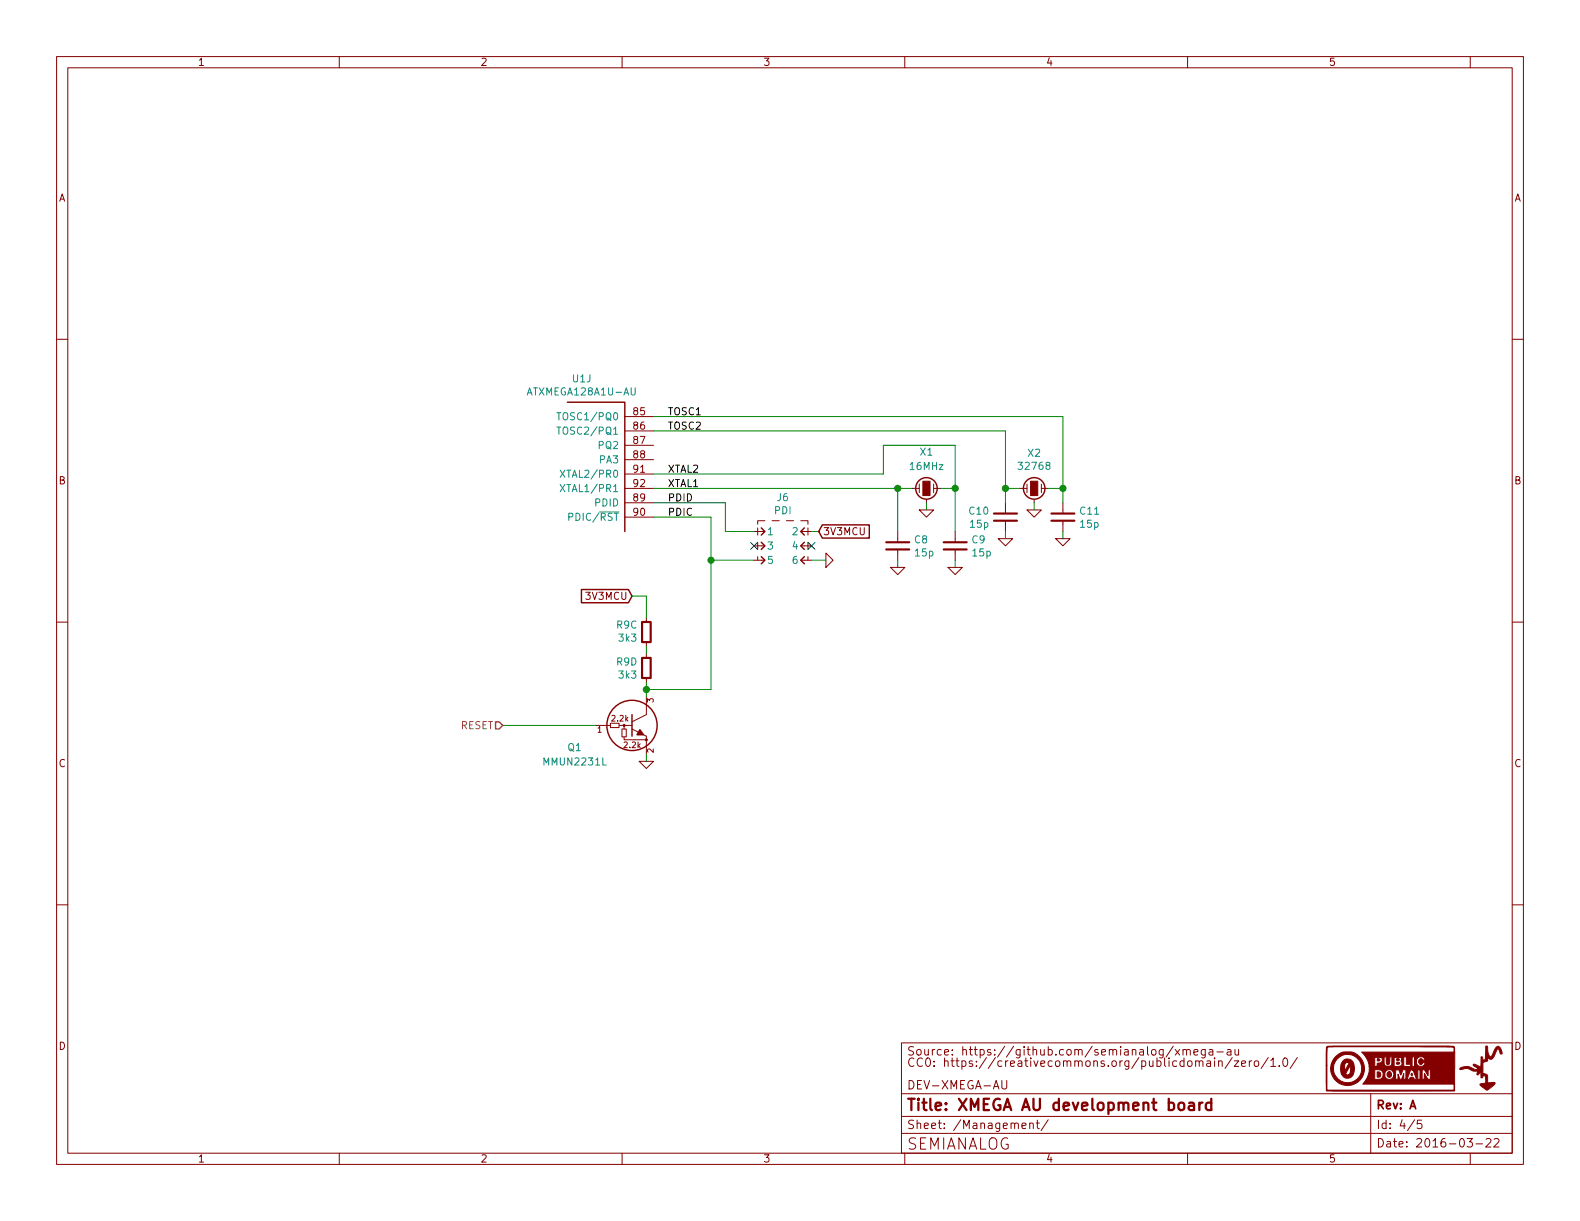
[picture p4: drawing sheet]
<svg xmlns="http://www.w3.org/2000/svg" width="279mm" height="216mm" viewBox="0 0 279 216" stroke-linecap="round" stroke-linejoin="round" font-family="sans-serif">
<g fill="none" stroke="#840000" stroke-width=".18">
<path d="M10 10h259.4v195.9h-259.4zM12 12h255.4v191.9h-255.4zM60 10v2M110 10v2M160 10v2M210 10v2M260 10v2M10 60h2M267.4 60h2M110.5 73.7h5.1M110.5 76.2h5.1M110.5 78.7h5.1"/>
<path d="M110.5 91.4h5.1M110.5 83.8h5.1M110.5 86.4h5.1M110.5 81.3h5.1M110.5 88.9h5.1M133.3 99.1h2M133.3 96.5h2M133.3 94h2M134 93.3v1.3M134 95.9v1.3M134 98.4v.7M135.3 92.1h-1.3v.6"/>
<path d="M136.5 92.1h1.3M139.1 92.1h1.2M141.6 92.1h1.3v.6M141.6 99.1h1.9M141.6 96.5h1.9M141.6 94h1.9M142.9 93.3v1.3M142.9 95.9v1.3M142.9 98.4v.7M146 97.8l1.3 1.3-1.3 1.2zM158.7 94v1.9M158.7 97.2v1.9"/>
<path d="M161.3 86.4h1.3M162.6 90.2h2.5l-1.3 1.2zM162.6 85.6v1.5M163.8 88.4v.5M165.1 86.4h1.3M165.1 85.6v1.5M168.9 94v1.9M168.9 97.2v1.9M176.5 95.3h2.6l-1.3 1.2zM177.8 88.9v1.9M177.8 92.1v1.9M180.3 86.4h1.3"/>
<path d="M181.6 90.2h2.5l-1.2 1.2zM181.6 85.6v1.5M182.9 88.4v.5M184.1 86.4h1.3M184.1 85.6v1.5M186.7 95.3h2.5l-1.2 1.2zM188 88.9v1.9M188 92.1v1.9M10 110h2M114.3 109.2v.8M114.3 113.5v.8M114.3 115.6v.7"/>
<path d="M114.3 119.9v.8M157.5 100.3h2.5l-1.3 1.3zM167.6 100.3h2.6l-1.3 1.3zM267.4 110h2M105.4 128.3h2.5M107.9 127.9h1.6v.8h-1.6zM109.5 128.3h2.3M110 128.9h.7v1.4h-.7zM110.4 130.3v.5h3.9M110.4 128.3v.6M111.8 128.9l2.5 1.3v1.9M113 134.6h2.6l-1.3 1.3z"/>
<path d="M114.3 124.5v1.9l-2.5 1.2M10 160h2M267.4 160h2M159.4 184.4h108v19.5h-108zM159.4 197.4h108M159.4 193.4h108M177.2 191.1v1.2l.2 .3h.3l.3-.3v-1.2M180.7 199.1l.7-.2v-.2l-.5-.1-.2 .2 .1 .7h.6M182.1 198.7l.2-.1 .4 .1v.9M182.1 198.6v1M183.2 198.6h.6M183.4 198.1v1.3l.4 .2"/>
<path d="M185.4 198l-1.3 1.9M207.5 185l-1.3 1.9M207.8 185.6l.8 1M208.6 185.6l-.8 1M209.2 185.7l.2-.1h.4v1M209.2 185.6v1M209.8 185.8a.36 .36 0 0 1 .4-.2 .36 .36 0 0 1 .3 .2v.8M211.1 186.1l.7-.2v-.3h-.4l-.3 .2 .1 .7h.6M213.1 185.6v1.3l-.2 .2-.4-.1M213.1 185.6h-.4l-.3 .3 .1 .5 .2 .2 .4-.1M213.8 185.6h.6l.1 1M214.5 185.9l-.5 .1-.2 .2 .2 .4 .5-.1"/>
<path d="M214.8 187.1v.1M214.8 187.6v1M215.2 186h1.1M215.5 187.7l.2-.1 .4 .1v.9M215.5 187.6v1M217 185.6h.6l.1 1M217.7 185.9l-.5 .1-.2 .2 .2 .4 .5-.1M217.9 187l-1.3 1.9M218.3 187.6h.7l-.7 1h.7M218.4 185.6l.1 .9 .3 .1 .2-.2M219 185.6v1M219.6 188.1l.7-.2-.1-.2-.4-.1-.2 .2v.7h.6"/>
<path d="M220.9 187.6v1M221.4 187.6l-.5 .3M221.9 187.7l.2-.1 .4 .1 .1 .6-.1 .2-.4 .1-.2-.2zM224.3 187l-1.3 1.9M224.7 187.5l.4-.4v1.5M224.7 188.6h.9M226.2 188.4v.2M227 187.2l.2-.1a.81 .81 0 0 1 .6 .6 .81 .81 0 0 1-.3 .8l-.1 .1a.79 .79 0 0 1-.4-1.4zM229.4 187l-1.3 1.9M242.4 193.4v10.5M250.2 198l-1.3 1.9M251.4 198.1h-.7l-.1 .7 .2-.1h.5l.2 .2-.1 .5-.2 .2-.6-.2"/>
<path d="M60 203.9v2M110 203.9v2M159.4 200.4h108M160 203.9v2M210 203.9v2M259.4 201.3h1l-.5 .6 .4 .1v.7l-.2 .1-.7-.1M260 203.9v2M261 202.3h1.2M262.8 201.5l.2-.2h.4l.3 .5-1 1h1M264.2 201.5l.2-.2h.4l.3 .5-1 1h1"/>
</g>
<path d="M210.3 195h.7l.2 1.3M211.2 195.4l-.7 .1a.39 .39 0 0 0-.3 .4 .39 .39 0 0 0 .3 .4l.7-.1M212.1 195v1.3M212.6 195a.45 .45 0 0 0-.5 .4M214.2 195a.68 .68 0 0 0-.9 .1l-.1 .3 .1 .7 .3 .2 .6-.1M214.2 194.3v2" fill="none" stroke="#840000" stroke-width=".41"/>
<g fill="#840000" stroke="#840000" stroke-width=".18">
<path d="M258.2 188.9a1.95 1.95 0 0 1 2.1-.1l.6 .4 .6-.2-.9-.6-.1-.1 .1-.1 1.2 .5 .1-1.8h.3v.6l.5-.1v-2.4l.3 .1a1.64 1.64 0 0 0 .7 1.8l.2-.3a2.76 2.76 0 0 1 1-1.6 1.41 1.41 0 0 1 .7 1.4l-.3-.1-.4-.9a2.41 2.41 0 0 0-.7 1.4l-.2 .3a.53 .53 0 0 1-.9-.1v.6l-.9 .3v1.9a.78 .78 0 0 1 .8 .3 .78 .78 0 0 1 .1 .8v.6h1.3a3.1 3.1 0 0 1-1.5 1.2l-1.2-.9 .1-.2 .9-.1v-1.2l-.5-.1v.3l-.3 .1v-1.2l-.5 .7-.2-.2 .2-.5h-.7a2.66 2.66 0 0 0-1.8-.4l-.7 .1-.1-.1z"/>
<path d="M234.6 185.1l.2-.1h.9h20.4h.9l.2 .2v7.7h-21.4l-1.3-.1v-4.4h.1v4.4h22.5v-1.1h-16.1l.6-.8 2.6-.1 .3-.5 .1-.3h.3a.8 .8 0 0 0 .7 .8 .8 .8 0 0 0 .9-.6h.3v.6l.4 .1v-1l.3 .9 .2 .1 .2-.1 .3-1v1.1l1-.1a.52 .52 0 0 1 .5-.3 .52 .52 0 0 1 .5 .4l.3-.1-.2-.5a1.64 1.64 0 0 0-.6-1.1h1v1.7h.4v-1.7h.4v1.7h.3l.1-1.1 .6 .9 .4 .2v-1.7h-.3l-.1 1-.6-1h-2.4l-.6 1.6h-.3v-1.6h-.5l-.4 .9-.3-.9h-.6v1h-.3a.82 .82 0 0 0-.7-1.1 .82 .82 0 0 0-.9 .9h-.3l-.2-.6-.3-.2-1-.1v1.8h-1.5a3.9 3.9 0 0 0 .5-2.3h4.9a.62 .62 0 0 0 .7-.1 .62 .62 0 0 0 .2-.7l-.1-.2v-.2a.37 .37 0 0 0-.3-.5h-1h1.7v1.7h1.3l-.1-.4h-.7v-1.3h1v1.7h.4v-.9h.4a.73 .73 0 0 0 .6 .9 .73 .73 0 0 0 .8-.7h-.2a.36 .36 0 0 1-.3 .3 .36 .36 0 0 1-.4-.1 .48 .48 0 0 1 0-.7 .48 .48 0 0 1 .7 .1h.2a.75 .75 0 0 0-.8-.6 .75 .75 0 0 0-.6 .8h-.4v-.8h-3.6v1.7h-3.2l.2-.1v-.5h.3a.6 .6 0 0 0 .7-.7 .6 .6 0 0 0-.9-.4h-.5h1.7v1a.72 .72 0 0 0 .9 .6 .72 .72 0 0 0 .4-1l.1-.6h-.4l-.1 1.1-.2 .2h-.2l-.1-.2-.1-1.1h-2v1.7h-1a4 4 0 0 0-1.3-2.6h16.3v-.6l-.1-.2-1.4-.1h-15.5a25.6 25.6 0 0 0-5.4 .1l-.1 3.2h-.1z"/>
<path d="M236.2 186.8a2.99 2.99 0 0 1 4.7 .7 2.99 2.99 0 0 1-1.9 4.3 2.99 2.99 0 0 1-3.7-2.8h.5a2.51 2.51 0 0 0 3.7 2.1 2.51 2.51 0 0 0 .3-4.3 2.51 2.51 0 0 0-4 1.7v.5h-.5a2.97 2.97 0 0 1 .9-2.2z"/>
<path d="M243.5 189.5a.49 .49 0 0 1 .7 .5 .49 .49 0 0 1-.7 .5z"/>
<path d="M245.4 189.6a.48 .48 0 0 1 .7 .2 .48 .48 0 0 1-.2 .6l-.1 .1a.54 .54 0 0 1-.5-.3 .54 .54 0 0 1 .1-.6z"/>
<path d="M249.6 189.8h.1l.1 .3h-.3z"/>
<path d="M243.6 187.2l.4 .1a.23 .23 0 0 1-.2 .3 .23 .23 0 0 1-.3-.2z"/>
<path d="M247 187.9h.5a.29 .29 0 0 1-.2 .3 .29 .29 0 0 1-.3-.2z"/>
<path d="M247 187.2h.3l.1 .3-.3 .1z"/>
<path d="M237.5 187.6a1.17 1.17 0 0 1 1.3-.2 1.17 1.17 0 0 1 .7 1.1v.5a1.4 1.4 0 0 1-1.5 1.7l-.5-.3-.3-.5h.7l.4 .2 .2-.1a1.57 1.57 0 0 0 .3-1.6l-.9 1.5h-.7l-.1-.9h.7v.4l.7-1.4a.47 .47 0 0 0-.6 0 .47 .47 0 0 0-.1 .5v.5h-.7a1.76 1.76 0 0 1 .4-1.4z"/>
<path d="M163.2 85.1h1.3v2.5h-1.3z"/>
<path d="M182.2 85.1h1.3v2.5h-1.3z"/>
<circle cx="110.4" cy="128.3" r=".18"/>
<circle cx="114.3" cy="130.8" r=".18"/>
</g>
<g fill="none" stroke="#840000" stroke-width=".25">
<path d="M100.3 71.1h10.2v22.9M134.6 98.4l.7 .7-.7 .6M134.6 95.9l.7 .6-.7 .7M134.6 93.3l.7 .7-.7 .6M142.2 98.4l-.6 .7 .6 .6M142.2 95.9l-.6 .6 .6 .7M142.2 93.3l-.6 .7 .6 .6M145.4 92.8h8.3v2.3h-8.3l-.6-1.1zM102.8 104.2h8.3l.7 1.2-.7 1.2h-8.3zM111.8 126.4v3.8"/>
<circle cx="163.8" cy="86.4" r="1.9"/>
<circle cx="182.9" cy="86.4" r="1.9"/>
<circle cx="111.8" cy="128.3" r="4.4"/>
</g>
<path d="M98.5 73h.7M98.5 75.5h.7M98.8 73v1.2M98.8 75.5v1.3M111.6 68.6v1l.2 .3h.3l.2-.3v-1M99.1 83.1l.8 1.3M99.1 85.7l.8 1.2M99.9 83.1l-.8 1.3M99.9 85.7l-.8 1.2M100.6 91.4l.6-.1v-.4l-.6-.1v1.2M106 90.5h3.5" fill="none" stroke="#008484" stroke-width=".18"/>
<path d="M132.7 95.9l1.3 1.2M134 95.9l-1.3 1.2M142.9 95.9l1.2 1.2M144.1 95.9l-1.2 1.2" fill="none" stroke="#000084" stroke-width=".18"/>
<path d="M156.7 97.2h4.1M156.7 95.9h4.1M166.9 97.2h4M166.9 95.9h4M175.8 92.1h4M175.8 90.8h4M185.9 92.1h4.1M185.9 90.8h4.1M113.5 110h1.6v3.5h-1.6zM113.5 116.3h1.6v3.6h-1.6z" fill="none" stroke="#840000" stroke-width=".38"/>
<path d="M113.2 129l.6 .9h-1.2z" fill="#840000" stroke="#840000" stroke-width=".25"/>
<g fill="none" stroke="#008400" stroke-width=".18">
<path d="M115.6 76.2h62.2v12.7M115.6 73.7h72.4v15.2M115.6 88.9h12.7v5.1h5M115.6 91.4h10.1v30.5h-11.4M115.6 86.4h45.7M115.6 83.8h40.6v-5.1h12.7v15.3M125.7 99.1h7.6M143.5 94h1.3M143.5 99.1h2.5M158.7 86.4v7.6M158.7 99.1v1.2M163.8 88.9v1.3"/>
<path d="M166.4 86.4h2.5M168.9 99.1v1.2M177.8 86.4h2.5M177.8 94v1.3M182.9 88.9v1.3M185.4 86.4h2.6M188 94v1.3M111.8 105.4h2.5v3.8M114.3 114.3v1.3M88.9 128.3h16.5M114.3 120.7v2.5M114.3 133.4v1.2"/>
</g>
<g fill="#008400" stroke="#008400" stroke-width=".25">
<circle cx="168.9" cy="86.4" r=".51"/>
<circle cx="158.8" cy="86.4" r=".51"/>
<circle cx="177.8" cy="86.4" r=".51"/>
<circle cx="188" cy="86.4" r=".51"/>
<circle cx="114.3" cy="121.9" r=".51"/>
<circle cx="125.7" cy="99.1" r=".51"/>
</g>
<path d="M87.6 127.6h.7l.6 .7-.6 .6h-.7z" fill="none" stroke="#848400" stroke-width=".25"/>
<g font-size="2.8" fill="#840000">
<text x="160.4" y="196.4">Title: XMEGA AU development board</text>
<text x="160.4" y="203.3">SEMIANALOG</text>
</g>
<g font-size="2.1" fill="#840000">
<text x="160.4" y="186.6">Source: https://github.com/semianalog/xmega-au</text>
<text x="160.4" y="188.6">CC0: https://creativecommons.org/publicdomain/zero/1.0/</text>
<text x="160.4" y="192.6">DEV-XMEGA-AU</text>
<text x="243.4" y="196.1">Rev: A</text>
<text x="160.4" y="199.6">Sheet: /Management/</text>
<text x="243.4" y="202.9">Date: 2016-03-22</text>
<text x="243.4" y="199.6">Id: 4/5</text>
</g>
<g font-size="1.8" fill="#840000">
<text x="35" y="11.6">1</text>
<text x="85" y="11.6">2</text>
<text x="135" y="11.6">3</text>
<text x="185" y="11.6">4</text>
<text x="235" y="11.6">5</text>
<text x="10.4" y="35.6">A</text>
<text x="267.8" y="35.6">A</text>
<text x="112.1" y="73.4">85</text>
<text x="112.1" y="75.9">86</text>
<text x="112.1" y="83.6">91</text>
<text x="112.1" y="78.5">87</text>
<text x="112.1" y="81">88</text>
<text x="10.4" y="85.6">B</text>
<text x="112.1" y="86.1">92</text>
<text x="112.1" y="88.6">89</text>
<text x="267.8" y="85.6">B</text>
<text x="112.1" y="91.2">90</text>
<text x="145.6" y="94.6">3V3MCU</text>
<text x="103.8" y="106">3V3MCU</text>
<text x="10.4" y="135.6">C</text>
<text x="267.8" y="135.6">C</text>
<text x="10.4" y="185.6">D</text>
<text x="267.8" y="185.6">D</text>
<text x="35" y="205.5">1</text>
<text x="85" y="205.5">2</text>
<text x="135" y="205.5">3</text>
<text x="185" y="205.5">4</text>
<text x="235" y="205.5">5</text>
</g>
<g font-size="1.8" fill="#008484">
<text x="93.6" y="69.9">ATXMEGA128A1U-AU</text>
<text x="101.2" y="67.6">U1J</text>
<text x="99.5" y="74.3">TOSC1/PQ0</text>
<text x="99.5" y="76.8">TOSC2/PQ1</text>
<text x="105.9" y="79.4">PQ2</text>
<text x="106" y="81.9">PA3</text>
<text x="161" y="83.1">16MHz</text>
<text x="162.8" y="80.5">X1</text>
<text x="180.4" y="83.1">32768</text>
<text x="181.8" y="80.7">X2</text>
<text x="99.9" y="84.5">XTAL2/PR0</text>
<text x="99.9" y="87">XTAL1/PR1</text>
<text x="105.3" y="89.5">PDID</text>
<text x="137.5" y="88.6">J6</text>
<text x="101.2" y="92.1">PDIC/RST</text>
<text x="135.6" y="94.6">1</text>
<text x="137" y="90.9">PDI</text>
<text x="140.2" y="94.6">2</text>
<text x="171.4" y="91">C10</text>
<text x="171.6" y="93.3">15p</text>
<text x="191.1" y="91">C11</text>
<text x="191.1" y="93.3">15p</text>
<text x="135.6" y="97.2">3</text>
<text x="135.6" y="99.7">5</text>
<text x="140.2" y="97.2">4</text>
<text x="140.2" y="99.7">6</text>
<text x="161.7" y="96.1">C8</text>
<text x="161.9" y="98.4">15p</text>
<text x="171.9" y="96.1">C9</text>
<text x="172" y="98.4">15p</text>
<text x="109.1" y="111.1">R9C</text>
<text x="109.5" y="113.4">3k3</text>
<text x="109.1" y="117.7">R9D</text>
<text x="109.5" y="120">3k3</text>
<text x="96.3" y="135.3">MMUN2231L</text>
<text x="100.4" y="132.8">Q1</text>
</g>
<g font-size="1.8">
<text x="118.1" y="73.4">TOSC1</text>
<text x="118.1" y="75.9">TOSC2</text>
<text x="118.1" y="83.6">XTAL2</text>
<text x="118.1" y="88.6">PDID</text>
<text x="118.1" y="86.1">XTAL1</text>
<text x="118.1" y="91.2">PDIC</text>
</g>
<text font-size="1.8" fill="#848400" x="81.3" y="128.9">RESET</text>
<g font-size="1.4" fill="#840000">
<text x="115.6" y="124.2" transform="rotate(-90 115.6 124.2)">3</text>
<text x="105.7" y="129.5">1</text>
<text x="108.2" y="127.6">2.2k</text>
<text x="110.4" y="132.3">2.2k</text>
<text x="115.6" y="133.1" transform="rotate(-90 115.6 133.1)">2</text>
</g>
</svg>
